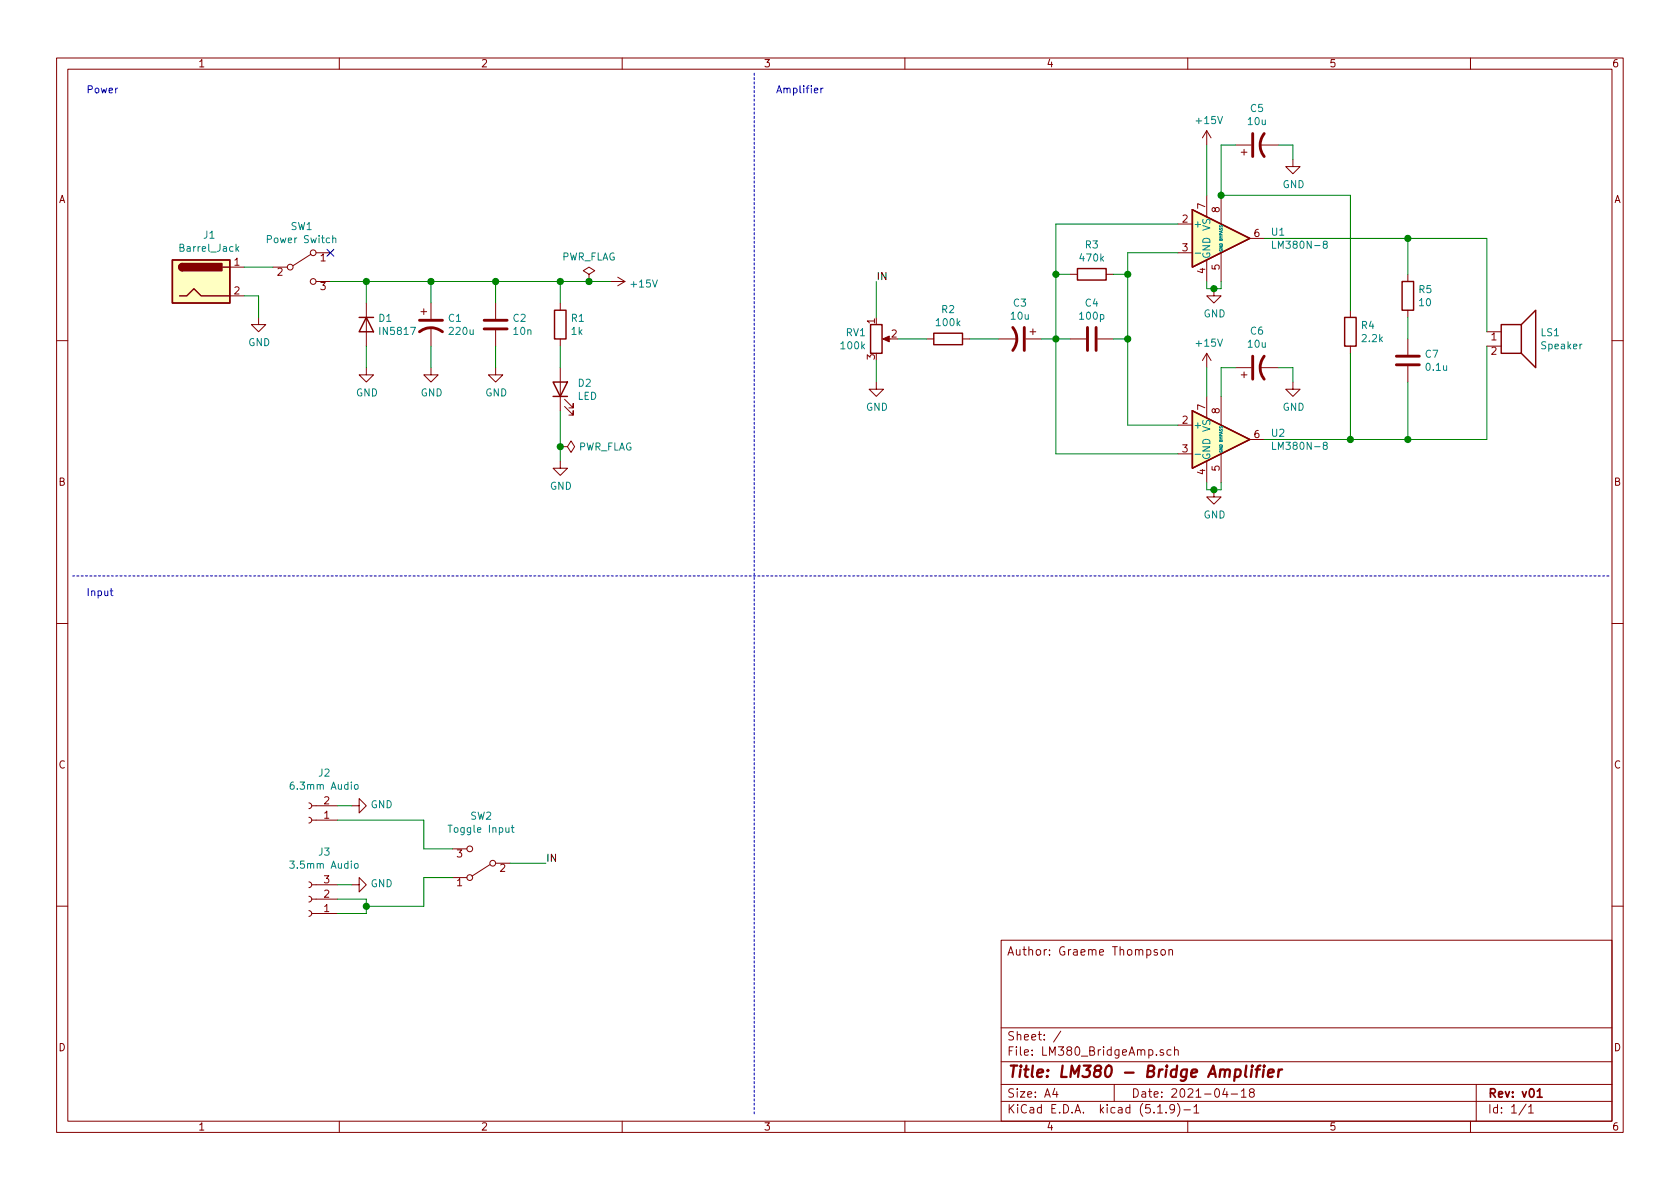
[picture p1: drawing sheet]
EESchema Schematic File Version 4
EELAYER 30 0
EELAYER END
$Descr A4 11693 8268
encoding utf-8
Sheet 1 1
Title "LM380 - Bridge Amplifier"
Date "2021-04-18"
Rev "v01"
Comp ""
Comment1 ""
Comment2 ""
Comment3 ""
Comment4 "Author: Graeme Thompson"
$EndDescr
$Comp
L Amplifier_Audio:LM380N-8 U1
U 1 1
P 8500 1650
F 0 "U1" H 8844 1696 50  0000 L CNN
F 1 "LM380N-8" H 8844 1605 50  0000 L CNN
F 2 "Package_DIP:DIP-8_W7.62mm" H 8500 1650 50  0001 C CIN
F 3 "http://www.ti.com/lit/ds/symlink/lm380.pdf" H 8500 1650 50  0001 C CNN
	1    8500 1650
	1    0    0    -1  
$EndComp
$Comp
L Device:R R3
U 1 1
P 7600 1900
F 0 "R3" V 7393 1900 50  0000 C CNN
F 1 "470k" V 7484 1900 50  0000 C CNN
F 2 "Resistor_THT:R_Axial_DIN0207_L6.3mm_D2.5mm_P7.62mm_Horizontal" V 7530 1900 50  0001 C CNN
F 3 "~" H 7600 1900 50  0001 C CNN
	1    7600 1900
	0    1    1    0   
$EndComp
$Comp
L Device:C C4
U 1 1
P 7600 2350
F 0 "C4" V 7348 2350 50  0000 C CNN
F 1 "100p" V 7439 2350 50  0000 C CNN
F 2 "Capacitor_THT:C_Disc_D5.0mm_W2.5mm_P5.00mm" H 7638 2200 50  0001 C CNN
F 3 "~" H 7600 2350 50  0001 C CNN
	1    7600 2350
	0    1    1    0   
$EndComp
$Comp
L Device:CP1 C3
U 1 1
P 7100 2350
F 0 "C3" V 6848 2350 50  0000 C CNN
F 1 "10u" V 6939 2350 50  0000 C CNN
F 2 "Capacitor_THT:CP_Radial_D5.0mm_P2.00mm" H 7100 2350 50  0001 C CNN
F 3 "~" H 7100 2350 50  0001 C CNN
	1    7100 2350
	0    1    1    0   
$EndComp
$Comp
L Device:R R2
U 1 1
P 6600 2350
F 0 "R2" V 6393 2350 50  0000 C CNN
F 1 "100k" V 6484 2350 50  0000 C CNN
F 2 "Resistor_THT:R_Axial_DIN0207_L6.3mm_D2.5mm_P7.62mm_Horizontal" V 6530 2350 50  0001 C CNN
F 3 "~" H 6600 2350 50  0001 C CNN
	1    6600 2350
	0    1    1    0   
$EndComp
$Comp
L Device:CP1 C5
U 1 1
P 8750 1000
F 0 "C5" V 9002 1000 50  0000 C CNN
F 1 "10u" V 8911 1000 50  0000 C CNN
F 2 "Capacitor_THT:CP_Radial_D5.0mm_P2.00mm" H 8750 1000 50  0001 C CNN
F 3 "~" H 8750 1000 50  0001 C CNN
	1    8750 1000
	0    -1   -1   0   
$EndComp
Wire Wire Line
	8400 1950 8400 2000
Wire Wire Line
	8400 2000 8450 2000
Wire Wire Line
	8500 2000 8500 1950
$Comp
L power:GND #PWR012
U 1 1
P 8450 2000
F 0 "#PWR012" H 8450 1750 50  0001 C CNN
F 1 "GND" H 8455 1827 50  0000 C CNN
F 2 "" H 8450 2000 50  0001 C CNN
F 3 "" H 8450 2000 50  0001 C CNN
	1    8450 2000
	1    0    0    -1  
$EndComp
Connection ~ 8450 2000
Wire Wire Line
	8450 2000 8500 2000
Wire Wire Line
	8400 3350 8400 3400
Wire Wire Line
	8400 3400 8450 3400
Wire Wire Line
	8500 3400 8500 3350
$Comp
L power:GND #PWR013
U 1 1
P 8450 3400
F 0 "#PWR013" H 8450 3150 50  0001 C CNN
F 1 "GND" H 8455 3227 50  0000 C CNN
F 2 "" H 8450 3400 50  0001 C CNN
F 3 "" H 8450 3400 50  0001 C CNN
	1    8450 3400
	1    0    0    -1  
$EndComp
Connection ~ 8450 3400
Wire Wire Line
	8450 3400 8500 3400
$Comp
L Device:R R4
U 1 1
P 9400 2300
F 0 "R4" H 9470 2346 50  0000 L CNN
F 1 "2.2k" H 9470 2255 50  0000 L CNN
F 2 "Resistor_THT:R_Axial_DIN0207_L6.3mm_D2.5mm_P7.62mm_Horizontal" V 9330 2300 50  0001 C CNN
F 3 "~" H 9400 2300 50  0001 C CNN
	1    9400 2300
	1    0    0    -1  
$EndComp
$Comp
L Device:R R5
U 1 1
P 9800 2050
F 0 "R5" H 9870 2096 50  0000 L CNN
F 1 "10" H 9870 2005 50  0000 L CNN
F 2 "Resistor_THT:R_Axial_DIN0207_L6.3mm_D2.5mm_P7.62mm_Horizontal" V 9730 2050 50  0001 C CNN
F 3 "~" H 9800 2050 50  0001 C CNN
	1    9800 2050
	1    0    0    -1  
$EndComp
$Comp
L Device:C C7
U 1 1
P 9800 2500
F 0 "C7" H 9915 2546 50  0000 L CNN
F 1 "0.1u" H 9915 2455 50  0000 L CNN
F 2 "Capacitor_THT:C_Axial_L5.1mm_D3.1mm_P10.00mm_Horizontal" H 9838 2350 50  0001 C CNN
F 3 "~" H 9800 2500 50  0001 C CNN
	1    9800 2500
	1    0    0    -1  
$EndComp
$Comp
L Device:Speaker LS1
U 1 1
P 10550 2300
F 0 "LS1" H 10720 2296 50  0000 L CNN
F 1 "Speaker" H 10720 2205 50  0000 L CNN
F 2 "Connector_Wire:SolderWire-0.25sqmm_1x02_P4.2mm_D0.65mm_OD1.7mm" H 10550 2100 50  0001 C CNN
F 3 "~" H 10540 2250 50  0001 C CNN
	1    10550 2300
	1    0    0    -1  
$EndComp
$Comp
L Device:R_POT RV1
U 1 1
P 6100 2350
F 0 "RV1" H 6031 2396 50  0000 R CNN
F 1 "100k" H 6031 2305 50  0000 R CNN
F 2 "Potentiometer_THT:Potentiometer_TT_P0915N" H 6100 2350 50  0001 C CNN
F 3 "~" H 6100 2350 50  0001 C CNN
	1    6100 2350
	1    0    0    -1  
$EndComp
Wire Wire Line
	9400 3050 8800 3050
Wire Wire Line
	9400 2450 9400 3050
Wire Wire Line
	8800 1650 9800 1650
Wire Wire Line
	9800 1650 9800 1900
Wire Wire Line
	9800 2200 9800 2350
Wire Wire Line
	9800 1650 10350 1650
Connection ~ 9800 1650
Wire Wire Line
	10350 2300 10350 1650
$Comp
L power:GND #PWR015
U 1 1
P 9000 2650
F 0 "#PWR015" H 9000 2400 50  0001 C CNN
F 1 "GND" H 9005 2477 50  0000 C CNN
F 2 "" H 9000 2650 50  0001 C CNN
F 3 "" H 9000 2650 50  0001 C CNN
	1    9000 2650
	1    0    0    -1  
$EndComp
$Comp
L Device:CP1 C6
U 1 1
P 8750 2550
F 0 "C6" V 9002 2550 50  0000 C CNN
F 1 "10u" V 8911 2550 50  0000 C CNN
F 2 "Capacitor_THT:CP_Radial_D5.0mm_P2.00mm" H 8750 2550 50  0001 C CNN
F 3 "~" H 8750 2550 50  0001 C CNN
	1    8750 2550
	0    -1   -1   0   
$EndComp
$Comp
L Amplifier_Audio:LM380N-8 U2
U 1 1
P 8500 3050
F 0 "U2" H 8844 3096 50  0000 L CNN
F 1 "LM380N-8" H 8844 3005 50  0000 L CNN
F 2 "Package_DIP:DIP-8_W7.62mm" H 8500 3050 50  0001 C CIN
F 3 "http://www.ti.com/lit/ds/symlink/lm380.pdf" H 8500 3050 50  0001 C CNN
	1    8500 3050
	1    0    0    -1  
$EndComp
Wire Wire Line
	8500 2750 8500 2550
Wire Wire Line
	8500 2550 8600 2550
Wire Wire Line
	8900 2550 9000 2550
Wire Wire Line
	9000 2550 9000 2650
$Comp
L power:GND #PWR014
U 1 1
P 9000 1100
F 0 "#PWR014" H 9000 850 50  0001 C CNN
F 1 "GND" H 9005 927 50  0000 C CNN
F 2 "" H 9000 1100 50  0001 C CNN
F 3 "" H 9000 1100 50  0001 C CNN
	1    9000 1100
	1    0    0    -1  
$EndComp
Wire Wire Line
	8500 1000 8600 1000
Wire Wire Line
	9000 1000 9000 1100
Wire Wire Line
	8500 1000 8500 1350
Wire Wire Line
	8900 1000 9000 1000
Wire Wire Line
	8500 1350 9400 1350
Wire Wire Line
	9400 1350 9400 2150
Connection ~ 8500 1350
$Comp
L power:+15V #PWR010
U 1 1
P 8400 1000
F 0 "#PWR010" H 8400 850 50  0001 C CNN
F 1 "+15V" H 8415 1173 50  0000 C CNN
F 2 "" H 8400 1000 50  0001 C CNN
F 3 "" H 8400 1000 50  0001 C CNN
	1    8400 1000
	1    0    0    -1  
$EndComp
$Comp
L power:+15V #PWR011
U 1 1
P 8400 2550
F 0 "#PWR011" H 8400 2400 50  0001 C CNN
F 1 "+15V" H 8415 2723 50  0000 C CNN
F 2 "" H 8400 2550 50  0001 C CNN
F 3 "" H 8400 2550 50  0001 C CNN
	1    8400 2550
	1    0    0    -1  
$EndComp
Wire Wire Line
	8200 2950 7850 2950
Wire Wire Line
	7850 1750 8200 1750
Wire Wire Line
	8200 3150 7350 3150
Wire Wire Line
	7350 1550 8200 1550
Wire Wire Line
	7350 1900 7450 1900
Wire Wire Line
	7750 1900 7850 1900
Wire Wire Line
	7350 2350 7450 2350
Wire Wire Line
	7750 2350 7850 2350
Connection ~ 7350 2350
Connection ~ 7850 2350
Connection ~ 7350 1900
Wire Wire Line
	7350 1900 7350 1550
Connection ~ 7850 1900
Wire Wire Line
	7850 1900 7850 1750
Wire Wire Line
	7350 1900 7350 2350
Wire Wire Line
	7850 1900 7850 2350
Wire Wire Line
	7350 3150 7350 2350
Wire Wire Line
	7850 2950 7850 2350
Wire Wire Line
	9800 2650 9800 3050
Wire Wire Line
	9800 3050 9400 3050
Connection ~ 9400 3050
Wire Wire Line
	9800 3050 10350 3050
Wire Wire Line
	10350 3050 10350 2400
Connection ~ 9800 3050
Wire Wire Line
	6250 2350 6450 2350
Wire Wire Line
	7250 2350 7350 2350
Wire Wire Line
	6750 2350 6950 2350
$Comp
L power:GND #PWR09
U 1 1
P 6100 2650
F 0 "#PWR09" H 6100 2400 50  0001 C CNN
F 1 "GND" H 6105 2477 50  0000 C CNN
F 2 "" H 6100 2650 50  0001 C CNN
F 3 "" H 6100 2650 50  0001 C CNN
	1    6100 2650
	1    0    0    -1  
$EndComp
Wire Wire Line
	6100 2650 6100 2500
Wire Wire Line
	6100 2200 6100 1950
$Comp
L Connector:Barrel_Jack J1
U 1 1
P 1400 1950
F 0 "J1" H 1457 2275 50  0000 C CNN
F 1 "Barrel_Jack" H 1457 2184 50  0000 C CNN
F 2 "Connector_Wire:SolderWire-0.25sqmm_1x02_P4.2mm_D0.65mm_OD1.7mm" H 1450 1910 50  0001 C CNN
F 3 "~" H 1450 1910 50  0001 C CNN
	1    1400 1950
	1    0    0    -1  
$EndComp
$Comp
L Device:D D1
U 1 1
P 2550 2250
F 0 "D1" V 2504 2330 50  0000 L CNN
F 1 "IN5817" V 2595 2330 50  0000 L CNN
F 2 "Diode_THT:D_DO-41_SOD81_P10.16mm_Horizontal" H 2550 2250 50  0001 C CNN
F 3 "~" H 2550 2250 50  0001 C CNN
	1    2550 2250
	0    1    1    0   
$EndComp
$Comp
L Device:CP1 C1
U 1 1
P 3000 2250
F 0 "C1" H 3115 2296 50  0000 L CNN
F 1 "220u" H 3115 2205 50  0000 L CNN
F 2 "Capacitor_THT:CP_Radial_D6.3mm_P2.50mm" H 3000 2250 50  0001 C CNN
F 3 "~" H 3000 2250 50  0001 C CNN
	1    3000 2250
	1    0    0    -1  
$EndComp
$Comp
L Device:C C2
U 1 1
P 3450 2250
F 0 "C2" H 3565 2296 50  0000 L CNN
F 1 "10n" H 3565 2205 50  0000 L CNN
F 2 "Capacitor_THT:C_Disc_D5.0mm_W2.5mm_P2.50mm" H 3488 2100 50  0001 C CNN
F 3 "~" H 3450 2250 50  0001 C CNN
	1    3450 2250
	1    0    0    -1  
$EndComp
$Comp
L Switch:SW_SPDT SW1
U 1 1
P 2100 1850
F 0 "SW1" H 2100 2135 50  0000 C CNN
F 1 "Power Switch" H 2100 2044 50  0000 C CNN
F 2 "digikey-footprints:Toggle_Switch_100SP1T1B4M2QE" H 2100 1850 50  0001 C CNN
F 3 "~" H 2100 1850 50  0001 C CNN
	1    2100 1850
	1    0    0    -1  
$EndComp
$Comp
L Device:R R1
U 1 1
P 3900 2250
F 0 "R1" H 3970 2296 50  0000 L CNN
F 1 "1k" H 3970 2205 50  0000 L CNN
F 2 "Resistor_THT:R_Axial_DIN0207_L6.3mm_D2.5mm_P7.62mm_Horizontal" V 3830 2250 50  0001 C CNN
F 3 "~" H 3900 2250 50  0001 C CNN
	1    3900 2250
	1    0    0    -1  
$EndComp
$Comp
L Device:LED D2
U 1 1
P 3900 2700
F 0 "D2" V 3939 2582 50  0000 R CNN
F 1 "LED" V 3848 2582 50  0000 R CNN
F 2 "LED_THT:LED_D5.0mm_Clear" H 3900 2700 50  0001 C CNN
F 3 "~" H 3900 2700 50  0001 C CNN
	1    3900 2700
	0    -1   -1   0   
$EndComp
$Comp
L power:GND #PWR01
U 1 1
P 1800 2200
F 0 "#PWR01" H 1800 1950 50  0001 C CNN
F 1 "GND" H 1805 2027 50  0000 C CNN
F 2 "" H 1800 2200 50  0001 C CNN
F 3 "" H 1800 2200 50  0001 C CNN
	1    1800 2200
	1    0    0    -1  
$EndComp
$Comp
L power:GND #PWR04
U 1 1
P 2550 2550
F 0 "#PWR04" H 2550 2300 50  0001 C CNN
F 1 "GND" H 2555 2377 50  0000 C CNN
F 2 "" H 2550 2550 50  0001 C CNN
F 3 "" H 2550 2550 50  0001 C CNN
	1    2550 2550
	1    0    0    -1  
$EndComp
$Comp
L power:GND #PWR05
U 1 1
P 3000 2550
F 0 "#PWR05" H 3000 2300 50  0001 C CNN
F 1 "GND" H 3005 2377 50  0000 C CNN
F 2 "" H 3000 2550 50  0001 C CNN
F 3 "" H 3000 2550 50  0001 C CNN
	1    3000 2550
	1    0    0    -1  
$EndComp
$Comp
L power:GND #PWR06
U 1 1
P 3450 2550
F 0 "#PWR06" H 3450 2300 50  0001 C CNN
F 1 "GND" H 3455 2377 50  0000 C CNN
F 2 "" H 3450 2550 50  0001 C CNN
F 3 "" H 3450 2550 50  0001 C CNN
	1    3450 2550
	1    0    0    -1  
$EndComp
Wire Wire Line
	1700 2050 1800 2050
Wire Wire Line
	2550 2400 2550 2550
Wire Wire Line
	3000 2400 3000 2550
Wire Wire Line
	3450 2400 3450 2550
Wire Wire Line
	3900 2400 3900 2550
Wire Wire Line
	2300 1950 2550 1950
Wire Wire Line
	2550 1950 2550 2100
Connection ~ 2550 1950
Wire Wire Line
	2550 1950 3000 1950
Wire Wire Line
	3000 1950 3000 2100
Connection ~ 3000 1950
Wire Wire Line
	3000 1950 3450 1950
Wire Wire Line
	3450 1950 3450 2100
Connection ~ 3450 1950
Wire Wire Line
	3450 1950 3900 1950
Wire Wire Line
	3900 1950 3900 2100
$Comp
L power:+15V #PWR08
U 1 1
P 4250 1950
F 0 "#PWR08" H 4250 1800 50  0001 C CNN
F 1 "+15V" V 4265 2078 50  0000 L CNN
F 2 "" H 4250 1950 50  0001 C CNN
F 3 "" H 4250 1950 50  0001 C CNN
	1    4250 1950
	0    1    1    0   
$EndComp
Wire Wire Line
	3900 1950 4100 1950
Connection ~ 3900 1950
Wire Wire Line
	3550 6000 3800 6000
Wire Wire Line
	2950 5900 3150 5900
Wire Wire Line
	2950 5700 2950 5900
Wire Wire Line
	2350 5700 2950 5700
Wire Wire Line
	2550 6300 2550 6350
Connection ~ 2550 6300
Wire Wire Line
	2950 6100 3150 6100
Wire Wire Line
	2950 6300 2950 6100
Wire Wire Line
	2550 6300 2950 6300
Wire Wire Line
	2350 6150 2450 6150
Wire Wire Line
	2350 5600 2450 5600
$Comp
L power:GND #PWR03
U 1 1
P 2450 6150
F 0 "#PWR03" H 2450 5900 50  0001 C CNN
F 1 "GND" V 2455 6022 50  0000 R CNN
F 2 "" H 2450 6150 50  0001 C CNN
F 3 "" H 2450 6150 50  0001 C CNN
	1    2450 6150
	0    -1   -1   0   
$EndComp
$Comp
L power:GND #PWR02
U 1 1
P 2450 5600
F 0 "#PWR02" H 2450 5350 50  0001 C CNN
F 1 "GND" V 2455 5472 50  0000 R CNN
F 2 "" H 2450 5600 50  0001 C CNN
F 3 "" H 2450 5600 50  0001 C CNN
	1    2450 5600
	0    -1   -1   0   
$EndComp
Wire Wire Line
	2550 6250 2550 6300
Wire Wire Line
	2350 6250 2550 6250
Wire Wire Line
	2350 6350 2550 6350
$Comp
L Switch:SW_SPDT SW2
U 1 1
P 3350 6000
F 0 "SW2" H 3350 5675 50  0000 C CNN
F 1 "Toggle Input" H 3350 5766 50  0000 C CNN
F 2 "digikey-footprints:Toggle_Switch_100SP1T1B4M2QE" H 3350 6000 50  0001 C CNN
F 3 "~" H 3350 6000 50  0001 C CNN
	1    3350 6000
	-1   0    0    1   
$EndComp
$Comp
L power:GND #PWR07
U 1 1
P 3900 3200
F 0 "#PWR07" H 3900 2950 50  0001 C CNN
F 1 "GND" H 3905 3027 50  0000 C CNN
F 2 "" H 3900 3200 50  0001 C CNN
F 3 "" H 3900 3200 50  0001 C CNN
	1    3900 3200
	1    0    0    -1  
$EndComp
Wire Notes Line
	11200 4000 500  4000
Wire Notes Line
	5250 500  5250 7750
Text Notes 600  4150 0    50   ~ 0
Input
Text Notes 600  650  0    50   ~ 0
Power
Text Notes 5400 650  0    50   ~ 0
Amplifier
NoConn ~ 2300 1750
$Comp
L Connector:Conn_01x03_Female J3
U 1 1
P 2150 6250
F 0 "J3" H 2042 5925 50  0000 C CNN
F 1 "3.5mm Audio" H 2042 6016 50  0000 C CNN
F 2 "Connector_Wire:SolderWire-0.25sqmm_1x03_P4.2mm_D0.65mm_OD1.7mm" H 2150 6250 50  0001 C CNN
F 3 "~" H 2150 6250 50  0001 C CNN
	1    2150 6250
	-1   0    0    1   
$EndComp
$Comp
L Connector:Conn_01x02_Female J2
U 1 1
P 2150 5700
F 0 "J2" H 2042 5375 50  0000 C CNN
F 1 "6.3mm Audio" H 2042 5466 50  0000 C CNN
F 2 "Connector_Wire:SolderWire-0.25sqmm_1x02_P4.2mm_D0.65mm_OD1.7mm" H 2150 5700 50  0001 C CNN
F 3 "~" H 2150 5700 50  0001 C CNN
	1    2150 5700
	-1   0    0    1   
$EndComp
Text Label 6100 1950 0    50   ~ 0
IN
Text Label 3800 6000 0    50   ~ 0
IN
$Comp
L power:PWR_FLAG #FLG0101
U 1 1
P 4100 1950
F 0 "#FLG0101" H 4100 2025 50  0001 C CNN
F 1 "PWR_FLAG" H 4100 2123 50  0000 C CNN
F 2 "" H 4100 1950 50  0001 C CNN
F 3 "~" H 4100 1950 50  0001 C CNN
	1    4100 1950
	1    0    0    -1  
$EndComp
$Comp
L power:PWR_FLAG #FLG0103
U 1 1
P 3900 3100
F 0 "#FLG0103" H 3900 3175 50  0001 C CNN
F 1 "PWR_FLAG" V 3900 3228 50  0000 L CNN
F 2 "" H 3900 3100 50  0001 C CNN
F 3 "~" H 3900 3100 50  0001 C CNN
	1    3900 3100
	0    1    1    0   
$EndComp
Wire Wire Line
	8400 1000 8400 1350
Connection ~ 4100 1950
Wire Wire Line
	4100 1950 4250 1950
Wire Wire Line
	1700 1850 1900 1850
Wire Wire Line
	8400 2550 8400 2750
Wire Wire Line
	1800 2050 1800 2200
Wire Wire Line
	3900 2850 3900 3100
Connection ~ 3900 3100
Wire Wire Line
	3900 3100 3900 3200
$EndSCHEMATC
